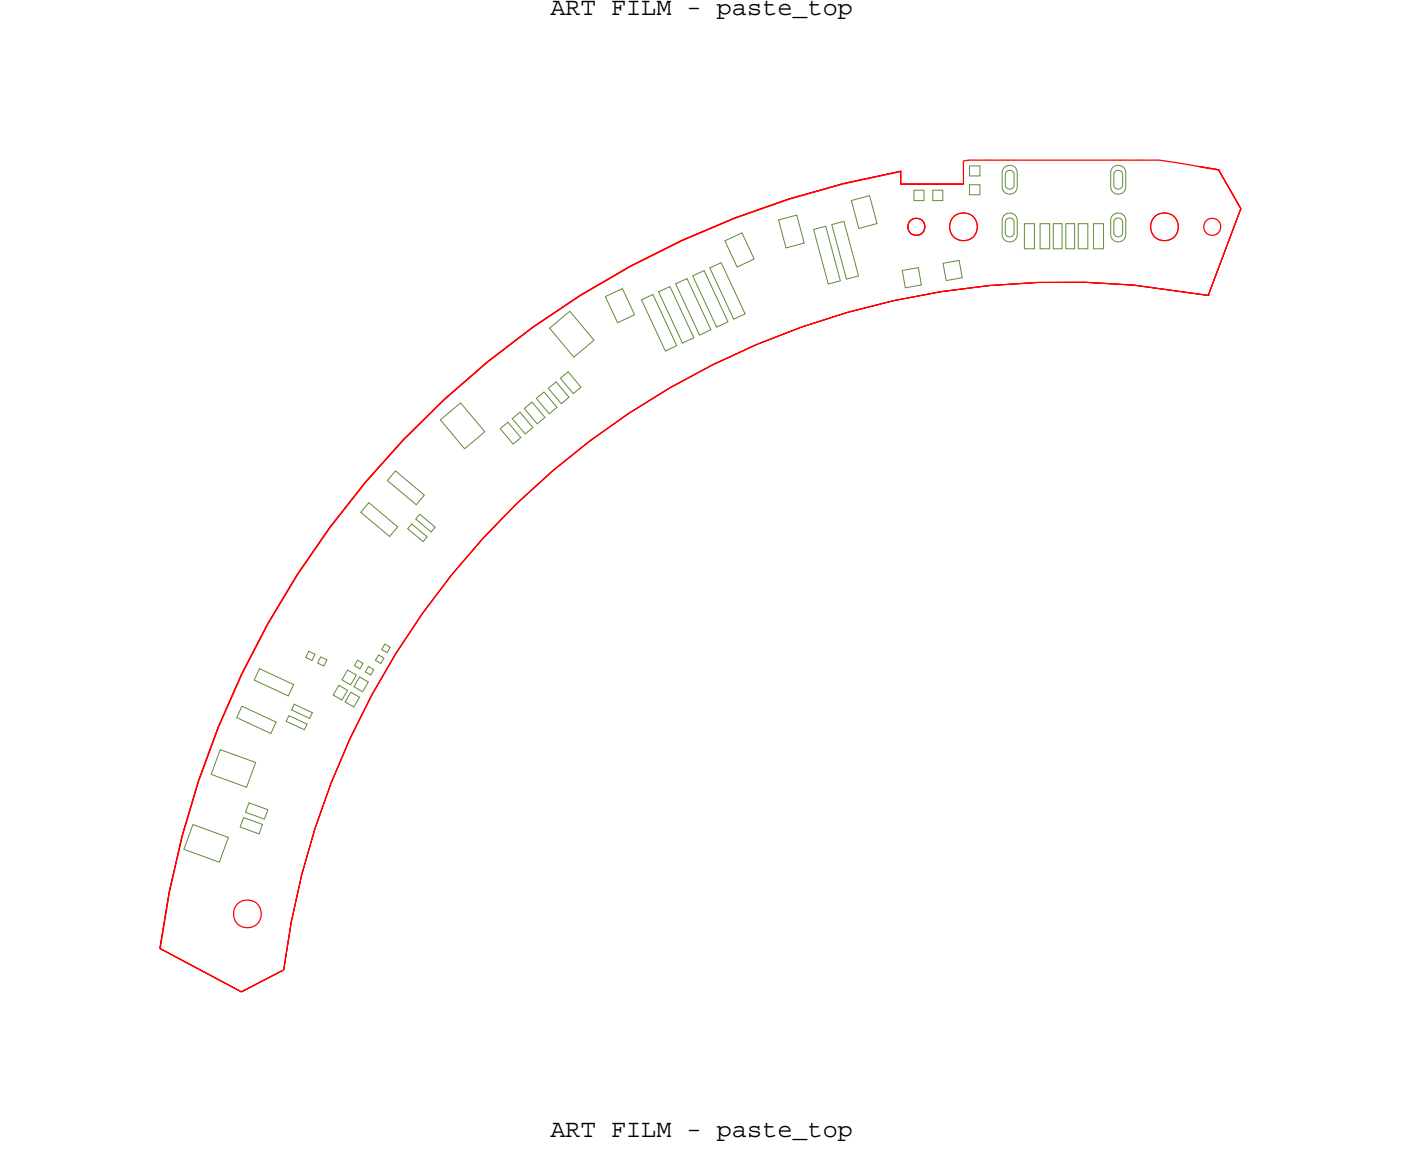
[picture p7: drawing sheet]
<svg xmlns="http://www.w3.org/2000/svg" width="112mm" height="92mm" viewBox="0 0 112 92" stroke-linecap="round" stroke-linejoin="round" font-family="sans-serif">
<!-- layer: Board Outline -->
<g fill="none" stroke="#f00" stroke-width=".1">
<path d="M71.7 14.7h5zM71.7 13.7v1zM71.7 13.7a72.6 72.6 0 0 0-58.9 61.8M76.7 12.8v1.9zM77.1 12.7h1.4zM77.1 12.7l-.3 .1M78.5 12.7h1.7zM80.2 12.7h9zM89.2 12.7h1.7zM90.9 12.7h1.4zM92.3 12.8l3.8 .6M96.1 13.4l1 .2"/>
<path d="M97 13.5l1.8 3.1zM98.8 16.6l-2.6 6.9zM96.2 23.5a62.6 62.6 0 0 0-73.6 53.7M12.8 75.5l6.4 3.5zM19.2 79l3.4-1.8z"/>
<circle cx="72.9" cy="18.1" r=".68"/>
<circle cx="76.7" cy="18.1" r="1.11"/>
<circle cx="92.7" cy="18.1" r="1.11"/>
<circle cx="96.5" cy="18.1" r=".68"/>
<circle cx="19.7" cy="72.8" r="1.11"/>
</g>
<g fill="none" stroke="#f00" stroke-width=".08">
<path d="M71.7 13.6h.1M71.7 13.6v1.1zM71.7 14.7h5zM71.7 13.7v1zM71.7 13.6a72.6 72.6 0 0 0-59 61.9M76.7 12.8v1.9zM95.5 13.3l1.5 .2M97 13.5h.1M97 13.5l1.8 3.1zM98 18.8l-1.8 4.7zM98.8 16.6l-.8 2.2zM96.2 23.5h.1"/>
<path d="M96.2 23.5a62.6 62.6 0 0 0-73.6 53.7M12.7 75.5h.1M12.8 75.5h.1M12.8 75.5l6.4 3.5zM19.2 79l3.4-1.8z"/>
<circle cx="72.9" cy="18.1" r=".68"/>
<circle cx="76.7" cy="18.1" r="1.11"/>
<circle cx="92.7" cy="18.1" r="1.11"/>
</g>
<!-- layer: Nets -->
<g fill="none" stroke="#638b3a" stroke-width=".08">
<path d="M57.7 19.2l1.4-.7 .9 2.1-1.3 .7zM62 17.5l1.4-.4 .6 2.3-1.4 .3zM64.8 18.3l.9-.3 1.2 4.4-1 .2zM66.2 17.9l1-.3 1.1 4.4-.9 .2zM67.8 16l1.4-.4 .6 2.2-1.4 .4zM72.8 15.1h.8v.9h-.8zM74.3 15.1h.8v.9h-.8zM77.2 13.2h.8v.8h-.8zM77.2 14.7h.8v.8h-.8zM79.9 13.4a.61 .61 0 0 1 .6-.2 .61 .61 0 0 1 .5 .6v1.1a.6 .6 0 0 1-.6 .6 .6 .6 0 0 1-.6-.6v-1.1zM79.9 17.2a.61 .61 0 0 1 .6-.2 .61 .61 0 0 1 .5 .6v1.1a.6 .6 0 0 1-.6 .6 .6 .6 0 0 1-.6-.6v-1.1zM80.1 13.6h.3h.2l.1 .3v.8l-.1 .3-.2 .1-.3-.1-.1-.3v-.8z"/>
<path d="M80.1 17.4h.3h.2l.1 .3v.8l-.1 .3-.2 .1-.3-.1-.1-.3v-.8zM81.5 17.8h.8v2h-.8zM82.8 17.8h.8v2h-.8zM83.8 17.8h.7v2h-.7zM84.8 17.8h.7v2h-.7zM85.8 17.8h.8v2h-.8zM87 17.8h.8v2h-.8zM88.5 13.4a.61 .61 0 0 1 .7-.2 .61 .61 0 0 1 .4 .6v1.1a.6 .6 0 0 1-.6 .6 .6 .6 0 0 1-.6-.6v-1.1zM88.5 17.2a.61 .61 0 0 1 .7-.2 .61 .61 0 0 1 .4 .6v1.1a.6 .6 0 0 1-.6 .6 .6 .6 0 0 1-.6-.6v-1.1zM88.8 13.6h.2h.3l.1 .3v.8l-.1 .3-.3 .1-.2-.1-.1-.3v-.8zM88.8 17.4h.2h.3l.1 .3v.8l-.1 .3-.3 .1-.2-.1-.1-.3v-.8zM31.5 37.5l2.3 1.9-.7 .8-2.3-1.9z"/>
<path d="M35.1 33.4l1.6-1.3 1.9 2.3-1.6 1.3zM39.8 34.1l.6-.5 1.1 1.2-.7 .6zM40.8 33.3l.6-.5 1 1.2-.6 .6zM41.7 32.5l.6-.5 1.1 1.2-.6 .5zM42.7 31.7l.6-.5 1 1.2-.6 .5zM43.6 30.9l.7-.5 1 1.2-.6 .5zM43.7 26.1l1.7-1.3 1.9 2.3-1.6 1.3zM44.6 30.1l.6-.5 1 1.2-.6 .5zM48.2 23.6l1.3-.6 1 2.1-1.3 .6zM51.1 23.9l.9-.5 1.9 4.1-.9 .4zM52.4 23.2l.9-.4 1.9 4.1-.9 .4zM53.8 22.6l.9-.4 1.9 4.1-.9 .4z"/>
<path d="M55.1 22l.9-.5 2 4.1-1 .4zM56.5 21.3l.9-.4 1.9 4.1-.9 .4zM71.8 21.5l1.3-.2 .2 1.4-1.2 .2zM75.1 21l1.3-.3 .2 1.4-1.3 .2zM17.5 59.7l2.8 1-.7 2-2.8-1zM19.3 56.2l2.7 1.3-.4 .9-2.8-1.3zM20.7 53.2l2.7 1.3-.4 .9-2.8-1.3zM23 57l1.4 .7-.2 .4-1.4-.7zM23.4 56.1l1.5 .6-.2 .5-1.5-.7zM24.6 51.9l.5 .2-.3 .5-.5-.2zM25.5 52.3l.5 .2-.2 .5-.5-.2zM27 54.6l.7 .4-.5 .7-.7-.4z"/>
<path d="M27.7 53.3l.7 .4-.5 .8-.7-.4zM27.9 55.1l.7 .4-.4 .8-.7-.4zM28.5 52.6l.4 .2-.3 .4-.4-.2zM28.6 53.9l.7 .4-.4 .8-.7-.4zM29.3 53.1l.5 .2-.3 .4-.4-.2zM29.4 40l2.3 1.9-.7 .8-2.3-1.9zM30.1 52.1l.5 .3-.3 .4-.4-.2zM30.6 51.3l.5 .2-.3 .5-.4-.3zM32.8 41.7l1.2 1-.3 .4-1.2-1zM33.4 40.9l1.2 1.1-.3 .4-1.2-1.1zM15.4 65.6l2.8 1.1-.7 1.9-2.9-1zM19.4 65.1l1.5 .5-.3 .8-1.5-.6z"/>
<path d="M19.8 63.9l1.5 .6-.3 .7-1.5-.5z"/>
</g>
<g font-size="2">
<text x="43.8" y="1.2">ART FILM - paste_top</text>
<text x="43.8" y="90.5">ART FILM - paste_top</text>
</g>
</svg>
